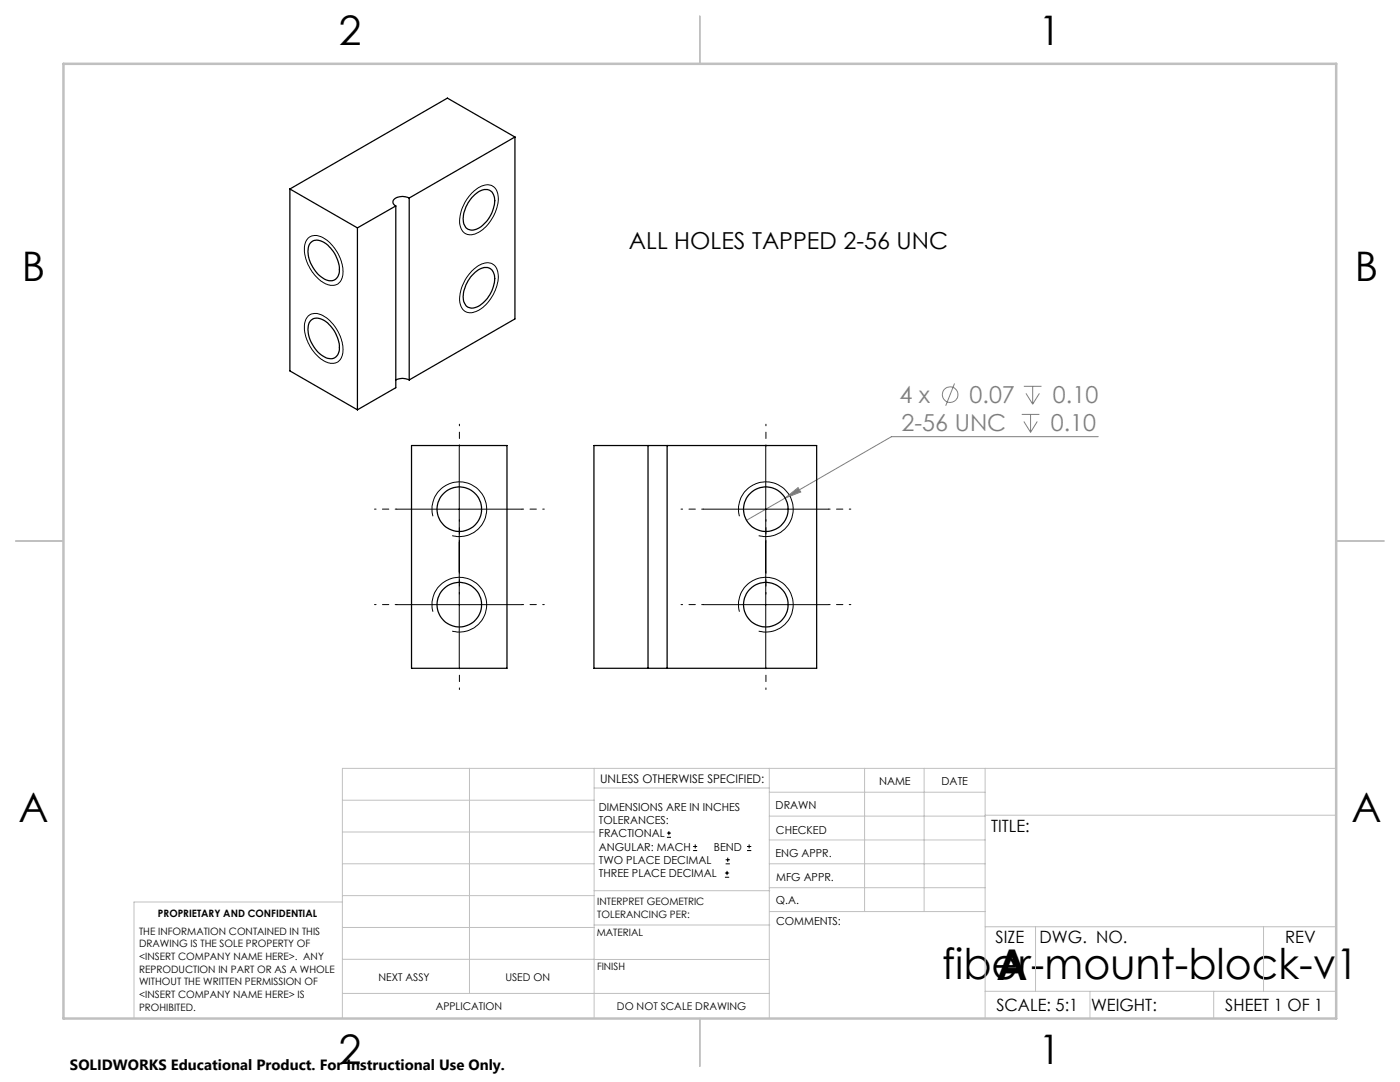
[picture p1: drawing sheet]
<svg xmlns="http://www.w3.org/2000/svg" width="279mm" height="216mm" viewBox="0 0 279 216" stroke-linecap="round" stroke-linejoin="round" font-family="sans-serif">
<g fill="none" stroke="#808080" stroke-width=".2">
<path d="M190.5 76.5l-1.8 4.5M204.3 77.1h3.6M204.8 78.5l1.3 2.1M206.1 77.1v3.5M207.4 78.5l-1.3 2.1M156.7 99.4l2.6-2.1 .5 .9zM156.7 99.4l-7.7 4.4M203.9 82.7h3.5M204.3 84.1l1.4 2.2M205.7 82.7v3.6M207 84.1l-1.3 2.2M219.2 87.1h-41.3l-21.2 12.3"/>
<circle cx="189.6" cy="78.7" r="1.56"/>
</g>
<g fill="none" stroke="#000" stroke-width=".2">
<path d="M94.2 38.5a3.9 3.9 0 0 1 4-1.5 3.4 3.4 0 0 1 1 4.1 7.6 7.6 0 0 1-4.9 5.7 2.26 2.26 0 0 1-2.6-2.6 8.7 8.7 0 0 1 2.5-5.7zM61.5 47.5a2.84 2.84 0 0 1 3.8 .4 7.9 7.9 0 0 1 3 7.5 2.22 2.22 0 0 1-3.5 1.1 8.3 8.3 0 0 1-4-7.6l.2-.7zM94.2 54a3.9 3.9 0 0 1 4-1.4 3.4 3.4 0 0 1 1 4.1 7.6 7.6 0 0 1-4.9 5.7 2.26 2.26 0 0 1-2.6-2.7 8.7 8.7 0 0 1 2.5-5.7zM61.5 63.1a2.84 2.84 0 0 1 3.8 .4 7.9 7.9 0 0 1 3 7.5 2.22 2.22 0 0 1-3.5 1.1 8.3 8.3 0 0 1-4-7.7l.2-.7zM91.7 89.1v44.1M152.8 89.1v44.1M79.2 101.6h25M86.4 103a5.5 5.5 0 0 1 4.8-6.8 5.5 5.5 0 0 1 5.9 5.9 5.5 5.5 0 0 1-6.9 4.8M140.3 101.6h25M147.6 103a5.5 5.5 0 0 1 4.8-6.8 5.5 5.5 0 0 1 5.9 5.9 5.5 5.5 0 0 1-6.9 4.8M79.2 120.6h25M86.4 122.1a5.5 5.5 0 0 1 4.8-6.9 5.5 5.5 0 0 1 5.9 6 5.5 5.5 0 0 1-6.9 4.7"/>
<path d="M140.3 120.6h25M147.6 122.1a5.5 5.5 0 0 1 4.8-6.9 5.5 5.5 0 0 1 5.9 6 5.5 5.5 0 0 1-6.9 4.7M133.1 167.1h.8M133.1 166.2h.8M133.5 165.8v.9M138.3 169.7h.8M138.3 168.9h.8M138.7 168.5v.8M144.7 175h.8M144.7 174.2h.8M144.8 172.4h.9M144.8 171.6h.9"/>
<path d="M145.1 173.8v.8M145.2 171.1v.9M149.1 169.7h.8M149.1 168.9h.8M149.5 168.5v.8"/>
</g>
<g fill="none" stroke="#c0c0c0" stroke-width=".2">
<path d="M68.3 159.7h50.3M93.7 153.3v44.9M118.6 153.3v49.9M118.6 157.2h34.9M153.5 153.3v49.9M153.5 158.1h43.1M172.5 153.3v28.6M184.4 153.3v28.6M196.6 153.3v49.9M266.7 153.3h-198.4v49.9M68.3 178.7h50.3M68.3 172.4h50.3"/>
<path d="M68.3 166h50.3M68.3 180h-41.6v23.2M118.6 177.7h35M153.5 167.6h43.1M153.5 162.8h43.1M153.5 172.4h43.1M153.5 177.1h43.1M196.6 162.7h70.1M68.3 198.2h85.2M68.3 191.4l85.2 .1M68.3 185.1h50.3M118.6 184.6h35"/>
<path d="M153.6 181.9h43M196.6 197.8h70.1M196.6 184.9h70.1M206.7 184.9v12.9M217.5 197.8v5.4M242.2 197.8v5.4M252.2 184.9v12.9"/>
</g>
<path d="M139.7 3.2v9.5M3.1 107.9h9.6M266.7 107.9h9.5M139.7 203.2v9.6" fill="none" stroke="#c0c0c0" stroke-width=".25"/>
<path d="M12.7 12.7h254v190.5h-254z" fill="none" stroke="#c0c0c0" stroke-width=".5"/>
<g fill="none" stroke="#000" stroke-width=".2" stroke-dasharray="15.2 1.3 1.3 1.3" stroke-dashoffset="14.9">
<path d="M91.7 89.1v-4.5M152.9 89.1v-4.5M79.2 101.6h-4.5M91.7 114.1v4.4M91.7 108.1v-4.4M104.2 101.6h4.4M140.4 101.6h-4.5M152.9 114.1v4.4M152.9 108.1v-4.4M165.4 101.6h4.4M79.2 120.6h-4.5M91.7 133.1v4.5"/>
<path d="M104.2 120.6h4.4M140.4 120.6h-4.5M152.9 133.1v4.5M165.4 120.6h4.4"/>
</g>
<path d="M156.7 99.4l2.6-2.1 .5 .9z" fill="#808080"/>
<g fill="none" stroke="#000" stroke-width=".25">
<path d="M57.9 37.7v36.3l13.4 7.8M57.9 37.7l13.4 7.8M81.7 39.5a2.51 2.51 0 0 0-3.3 .6l.1 .5 .5 .5M81.7 39.5v36.3M94.8 38.8a2.38 2.38 0 0 1 3.4-.5 3.7 3.7 0 0 1 .1 3.8 5.8 5.8 0 0 1-4.1 3.8 2.04 2.04 0 0 1-1.7-2.6 7.3 7.3 0 0 1 2.3-4.5zM102.8 27.3v36.3l-21.1 12.2M102.8 27.3l-21.1 12.2M102.8 27.3l-13.5-7.7-31.4 18.1M62 48.4a2.47 2.47 0 0 1 3.4 .5 6.5 6.5 0 0 1 2.2 5.9 1.86 1.86 0 0 1-3.1 .7 6.4 6.4 0 0 1-2.9-6.4zM71.3 45.5v36.3M79 41.1l-7.7 4.4M79 41.1v36.3l-7.7 4.4"/>
<path d="M94.8 54.4a2.38 2.38 0 0 1 3.4-.5 3.7 3.7 0 0 1 .1 3.7 5.8 5.8 0 0 1-4.1 3.9 2.08 2.08 0 0 1-1.7-2.7 7.3 7.3 0 0 1 2.3-4.4zM62 64a2.47 2.47 0 0 1 3.4 .5 6.5 6.5 0 0 1 2.2 5.8 1.77 1.77 0 0 1-2.8 .9 6.6 6.6 0 0 1-3.2-6.5zM79 75.8a2.99 2.99 0 0 1 2.7 0M82.1 88.9h19.1v44.4h-19.1zM129.3 88.9h3.8M129.3 88.9h-10.8v44.4h10.8M129.3 88.9v44.4M133.1 88.9h29.9v44.4h-29.9M133.1 88.9v44.4M129.3 133.3h3.8"/>
<circle cx="91.7" cy="101.6" r="4.4"/>
<circle cx="152.8" cy="101.6" r="4.4"/>
<circle cx="91.7" cy="120.7" r="4.4"/>
<circle cx="152.8" cy="120.7" r="4.4"/>
</g>
<g font-size="8.5">
<text x="188" y="195.4">fiber-mount-block-v1</text>
<text x="198.9" y="195.5">A</text>
</g>
<g font-size="8.1">
<text x="67.6" y="8.9">2</text>
<text x="207.3" y="8.9">1</text>
<text x="4.4" y="56.2">B</text>
<text x="270.4" y="56.2">B</text>
<text x="3.7" y="164.1">A</text>
<text x="269.7" y="164.1">A</text>
<text x="67.6" y="212.4">2</text>
<text x="207.3" y="212.4">1</text>
</g>
<text font-size="4.7" x="125.5" y="49.6">ALL HOLES TAPPED 2-56 UNC</text>
<g font-size="4.7" fill="#808080">
<text x="179.5" y="80.4">4 x</text>
<text x="193.5" y="80.4">0.07</text>
<text x="210.1" y="80.4">0.10</text>
<text x="179.9" y="86">2-56 UNC</text>
<text x="209.7" y="86">0.10</text>
</g>
<g font-size="3.4">
<text x="197.8" y="166">TITLE:</text>
<text x="198.7" y="188.1">SIZE</text>
<text x="207.5" y="188.1">DWG. NO.</text>
<text x="256.5" y="188.2">REV</text>
<text x="198.8" y="201.7">SCALE: 5:1</text>
<text x="217.7" y="201.8">WEIGHT:</text>
<text x="244.5" y="201.7">SHEET 1 OF 1</text>
</g>
<text font-size="3" x="14" y="213.5">SOLIDWORKS Educational Product. For Instructional Use Only.</text>
<text font-size="2.4" x="119.8" y="156.2">UNLESS OTHERWISE SPECIFIED:</text>
<g font-size="2.2">
<text x="119.5" y="161.8">DIMENSIONS ARE IN INCHES</text>
<text x="154.8" y="161.4">DRAWN</text>
<text x="175.4" y="156.6">NAME</text>
<text x="187.9" y="156.7">DATE</text>
<text x="119.5" y="164.4">TOLERANCES:</text>
<text x="119.5" y="167.1">FRACTIONAL</text>
<text x="154.9" y="166.3">CHECKED</text>
<text x="119.5" y="169.7">ANGULAR: MACH</text>
<text x="119.5" y="172.4">TWO PLACE DECIMAL</text>
<text x="142.5" y="169.7">BEND</text>
<text x="154.8" y="171">ENG APPR.</text>
<text x="119.5" y="175">THREE PLACE DECIMAL</text>
<text x="154.9" y="175.7">MFG APPR.</text>
<text x="154.9" y="180.4">Q.A.</text>
<text x="154.9" y="184.6">COMMENTS:</text>
</g>
<g font-size="2.1">
<text x="75.5" y="195.7">NEXT ASSY</text>
<text x="100.9" y="195.7">USED ON</text>
<text x="86.9" y="201.5">APPLICATION</text>
<text x="123.1" y="201.6">DO NOT SCALE DRAWING</text>
</g>
<g font-size="2">
<text x="31.5" y="182.9">PROPRIETARY AND CONFIDENTIAL</text>
<text x="119.2" y="180.6">INTERPRET GEOMETRIC</text>
<text x="119.2" y="183.1">TOLERANCING PER:</text>
<text x="27.8" y="186.5">THE INFORMATION CONTAINED IN THIS</text>
<text x="27.8" y="189">DRAWING IS THE SOLE PROPERTY OF</text>
<text x="27.8" y="191.6">&lt;INSERT COMPANY NAME HERE&gt;. ANY</text>
<text x="119.1" y="186.7">MATERIAL</text>
<text x="27.8" y="194.1">REPRODUCTION IN PART OR AS A WHOLE</text>
<text x="27.8" y="196.6">WITHOUT THE WRITTEN PERMISSION OF</text>
<text x="119.1" y="193.5">FINISH</text>
<text x="27.8" y="199.1">&lt;INSERT COMPANY NAME HERE&gt; IS</text>
<text x="27.8" y="201.7">PROHIBITED.</text>
</g>
</svg>
